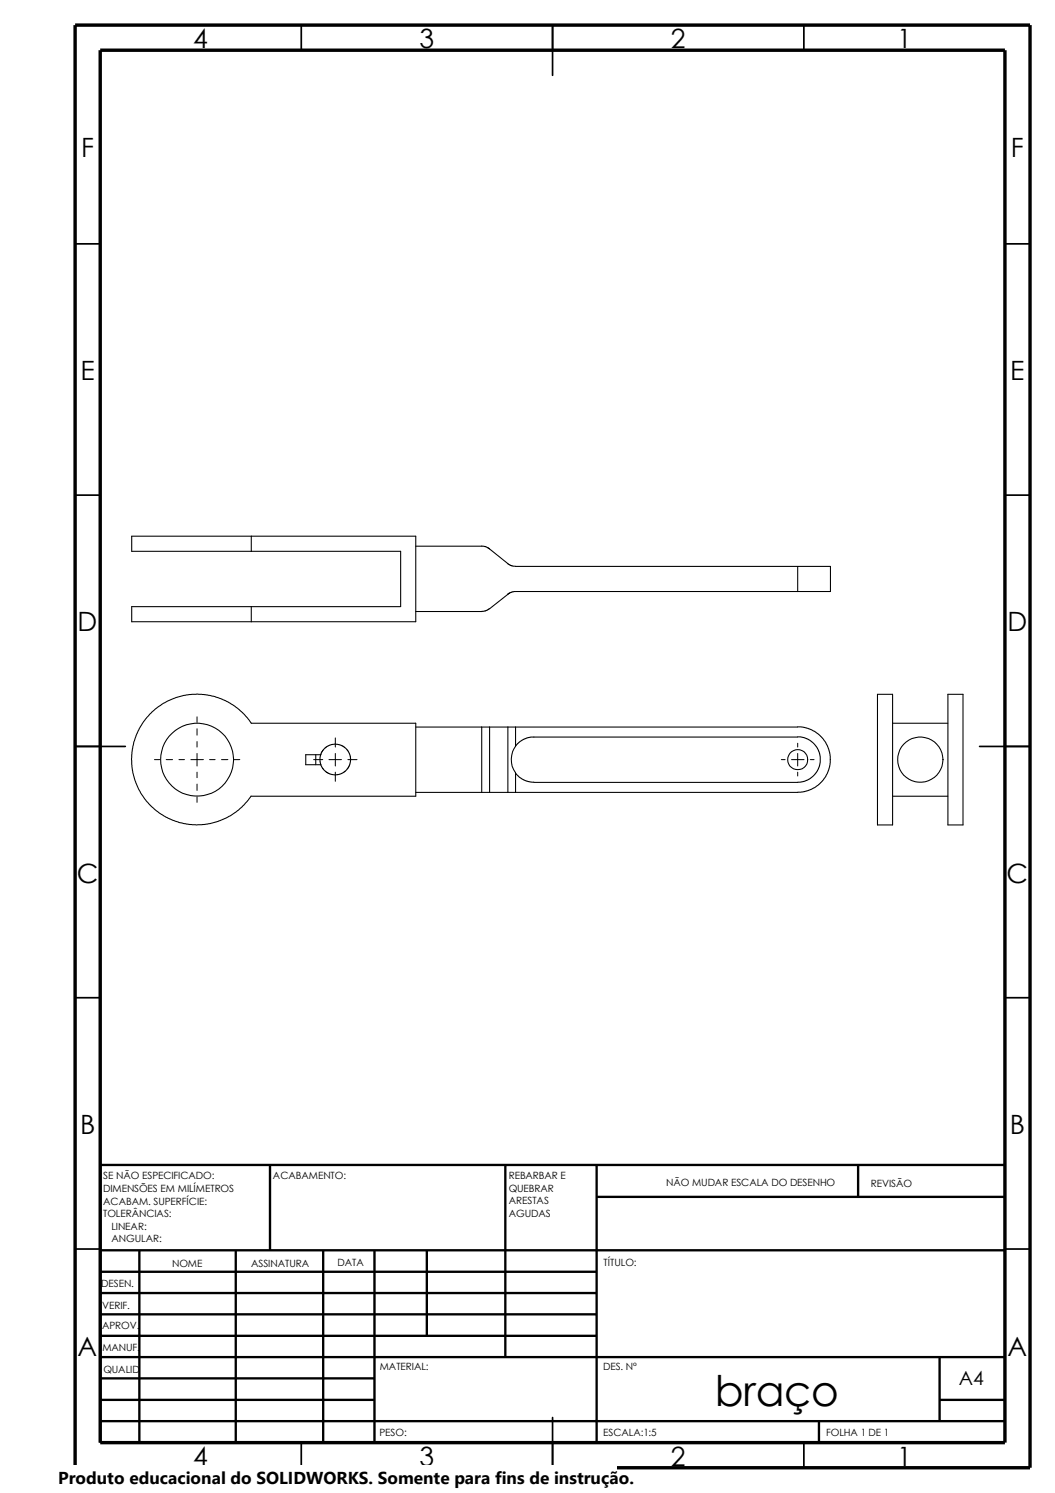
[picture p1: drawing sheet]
<svg xmlns="http://www.w3.org/2000/svg" width="210mm" height="297mm" viewBox="0 0 210 297" stroke-linecap="round" stroke-linejoin="round" font-family="sans-serif">
<g fill="none" stroke="#000" stroke-width=".34">
<path d="M59.9 5v5M109.9 5v10M159.9 5v5M14.9 48.5h5M199.9 48.5h5M14.9 98.5h5M199.9 98.5h5M14.9 148.5h10M194.9 148.5h10M14.9 198.5h5M199.9 198.5h5M14.9 248.5h5"/>
<path d="M199.9 248.5h5M59.9 287v5M109.9 282v10M159.9 287v5"/>
</g>
<g fill="none" stroke="#000" stroke-width=".47">
<path d="M53.7 231.8v17M100.5 231.8v38.2M118.7 231.8v55.2M118.7 238.1h81.2M170.7 231.8v6.3M199.9 231.8h-180v55.2M19.9 248.8h180M19.9 253h98.8M19.9 257.3h98.8M27.7 248.8v38.2M46.9 248.8v38.2M64.3 248.8v38.2"/>
<path d="M74.5 248.8v38.2M84.9 248.8v17M19.9 261.5h98.8M19.9 265.8h98.8M19.9 270h180M19.9 274.2h54.6M19.9 278.5h54.6M186.9 278.5h13M186.9 270v12.7M19.9 282.7h180M162.9 282.7v4.3"/>
</g>
<path d="M14.9 5h190v287h-190zM19.9 10h180v277h-180z" fill="none" stroke="#000" stroke-width=".68" stroke-linecap="butt"/>
<g fill="none" stroke="#000" stroke-width=".21">
<path d="M26.2 106.7h56.5v17h-56.5v-3h53.5v-11h-53.5zM50 106.7v3M82.7 108.7h13.1M95.8 108.6l.7 .1 .8 .4 3.7 3M101 112.1l.6 .4 1 .2h62.6v5h-62.9l-1.2 .4-3.7 3M158.7 112.7v5M50 120.7v3M97.4 121.1l-.7 .4-.9 .2h-13.1M174.6 138.1h3v26h-3zM188.6 138.1h3v26h-3zM50 158.4l-1.8 2.1-2.4 1.8-2.4 1.1-2.1 .6-2.3 .1-3.1-.4-2.4-.9-1.9-1.1-1.8-1.6-1.9-2.4-1-2.3-.6-2.2-.1-2.2 .4-3.2 .9-2.4 1.1-1.9 1.2-1.5 1.1-.9 2.4-1.6 1.6-.7 1.7-.5 2.7-.2 1.9 .2 1.6 .3 2.5 1 1.5 .9 1.5 1.3 1.7 2.1h32.7v14.5h-32.7M62.8 150.2v1.9"/>
<path d="M63.8 150.1l.5-.9 .8-.7 1.1-.4h1l1 .3 .9 .8 .5 .8 .2 1-.2 1-.5 1-.5 .5-.8 .5-1.3 .2-.9-.2-.7-.4-.6-.6-.5-.9h-3v-1.9h3l-.1 .5v.9l.1 .5M82.7 144.7h76M95.8 144.7v12.9M97.4 144.7v12.9M101 144.7v12.9M102.6 148.5a4.6 4.6 0 0 0 0 5.3M102.6 144.7v3.8M102.6 153.8v3.8M158.7 144.6l1 .1 1 .2 1.4 .6 .9 .7 .8 .8 .8 1.4 .5 1.4 .1 1.3M158.7 146.6l1.4 .2 1.5 .9 1 1 .6 1.8v1.2l-.2 .8-.7 1.3-1.2 1.2-1.8 .6-53.1 .1-2-.5-.9-.6-.7-.8M158.7 146.6h-53.1l-1.6 .6-.7 .5-.7 .8M165.2 151.1l-.1 1-.2 1.1-.6 1.3-.7 .9-.8 .8-1.4 .9-2 .5h-76.7"/>
<path d="M177.6 158.4h11M177.6 143.9h11"/>
<circle cx="39.2" cy="151.2" r="7.3"/>
<circle cx="158.7" cy="151.1" r="2"/>
<circle cx="183.1" cy="151.1" r="4.5"/>
</g>
<g fill="none" stroke="#000" stroke-width=".2">
<path d="M30.7 151.1h1.1M33.1 151.1h1.2M35.6 151.1h1.1M38 151.1h2.5M39.2 142.6v1.1M39.2 145v1.3M39.2 147.5v1.1M39.2 149.9v2.5M39.2 153.6v1.1M39.2 156v1.3M39.2 158.5v1.1M41.7 151.1h1.1"/>
<path d="M44.1 151.1h1.2M46.6 151.1h1.1M62.4 151.1h1.8M65.4 151.1h2.5M66.7 146.8v1.8M66.7 149.9v2.5M66.7 153.6v1.8M69.2 151.1h1.8M155.4 151.1h.8M157.5 151.1h2.5M158.7 147.9v.7M158.7 149.9v2.5"/>
<path d="M158.7 153.6v.8M161.2 151.1h.8"/>
</g>
<path d="M11.6 291.5h111.1v5.5h-111.1z" fill="#fff"/>
<text font-size="8.4" x="142.2" y="279.7">braço</text>
<g font-size="5.3">
<text x="38.4" y="9.6">4</text>
<text x="83.4" y="9.6">3</text>
<text x="133.5" y="9.6">2</text>
<text x="178.5" y="9.6">1</text>
<text x="16.1" y="31.3">F</text>
<text x="201.1" y="31.3">F</text>
<text x="16" y="75.6">E</text>
<text x="201" y="75.6">E</text>
<text x="15.5" y="125.6">D</text>
<text x="200.4" y="125.6">D</text>
<text x="15.3" y="175.6">C</text>
<text x="200.3" y="175.6">C</text>
<text x="15.9" y="225.6">B</text>
<text x="200.9" y="225.6">B</text>
<text x="15.5" y="269.8">A</text>
<text x="200.4" y="269.8">A</text>
<text x="38.4" y="291.6">4</text>
<text x="83.4" y="291.6">3</text>
<text x="133.5" y="291.6">2</text>
<text x="178.5" y="291.6">1</text>
</g>
<text font-size="3.9" x="190.8" y="275.5">A4</text>
<text font-size="3.4" x="11.6" y="295.2">Produto educacional do SOLIDWORKS. Somente para fins de instrução.</text>
<g font-size="2">
<text x="20.5" y="234.7">SE NÃO ESPECIFICADO:</text>
<text x="20.5" y="237.2">DIMENSÕES EM MILÍMETROS</text>
<text x="20.5" y="239.6">ACABAM. SUPERFÍCIE:</text>
<text x="54.3" y="234.7">ACABAMENTO:</text>
<text x="101.2" y="234.6">REBARBAR E</text>
<text x="101.2" y="237.1">QUEBRAR</text>
<text x="101.2" y="239.6">ARESTAS</text>
<text x="132.5" y="236">NÃO MUDAR ESCALA DO DESENHO</text>
<text x="173.3" y="236.2">REVISÃO</text>
<text x="20.5" y="242.1">TOLERÂNCIAS:</text>
<text x="22.2" y="244.6">LINEAR:</text>
<text x="101.2" y="242.1">AGUDAS</text>
<text x="22.2" y="247.1">ANGULAR:</text>
<text x="67.1" y="252">DATA</text>
<text x="120.1" y="252">TÍTULO:</text>
<text x="20.2" y="256.1">DESEN.</text>
<text x="34.2" y="252.1">NOME</text>
<text x="50" y="252">ASSINATURA</text>
<text x="20.3" y="260.4">VERIF.</text>
<text x="20.3" y="264.5">APROV.</text>
<text x="20.4" y="268.8">MANUF.</text>
<text x="20.6" y="273.2">QUALID</text>
<text x="75.6" y="272.6">MATERIAL:</text>
<text x="120" y="272.6">DES. Nº</text>
<text x="75.5" y="285.6">PESO:</text>
<text x="120" y="285.7">ESCALA:1:5</text>
<text x="164.4" y="285.7">FOLHA 1 DE 1</text>
</g>
</svg>
